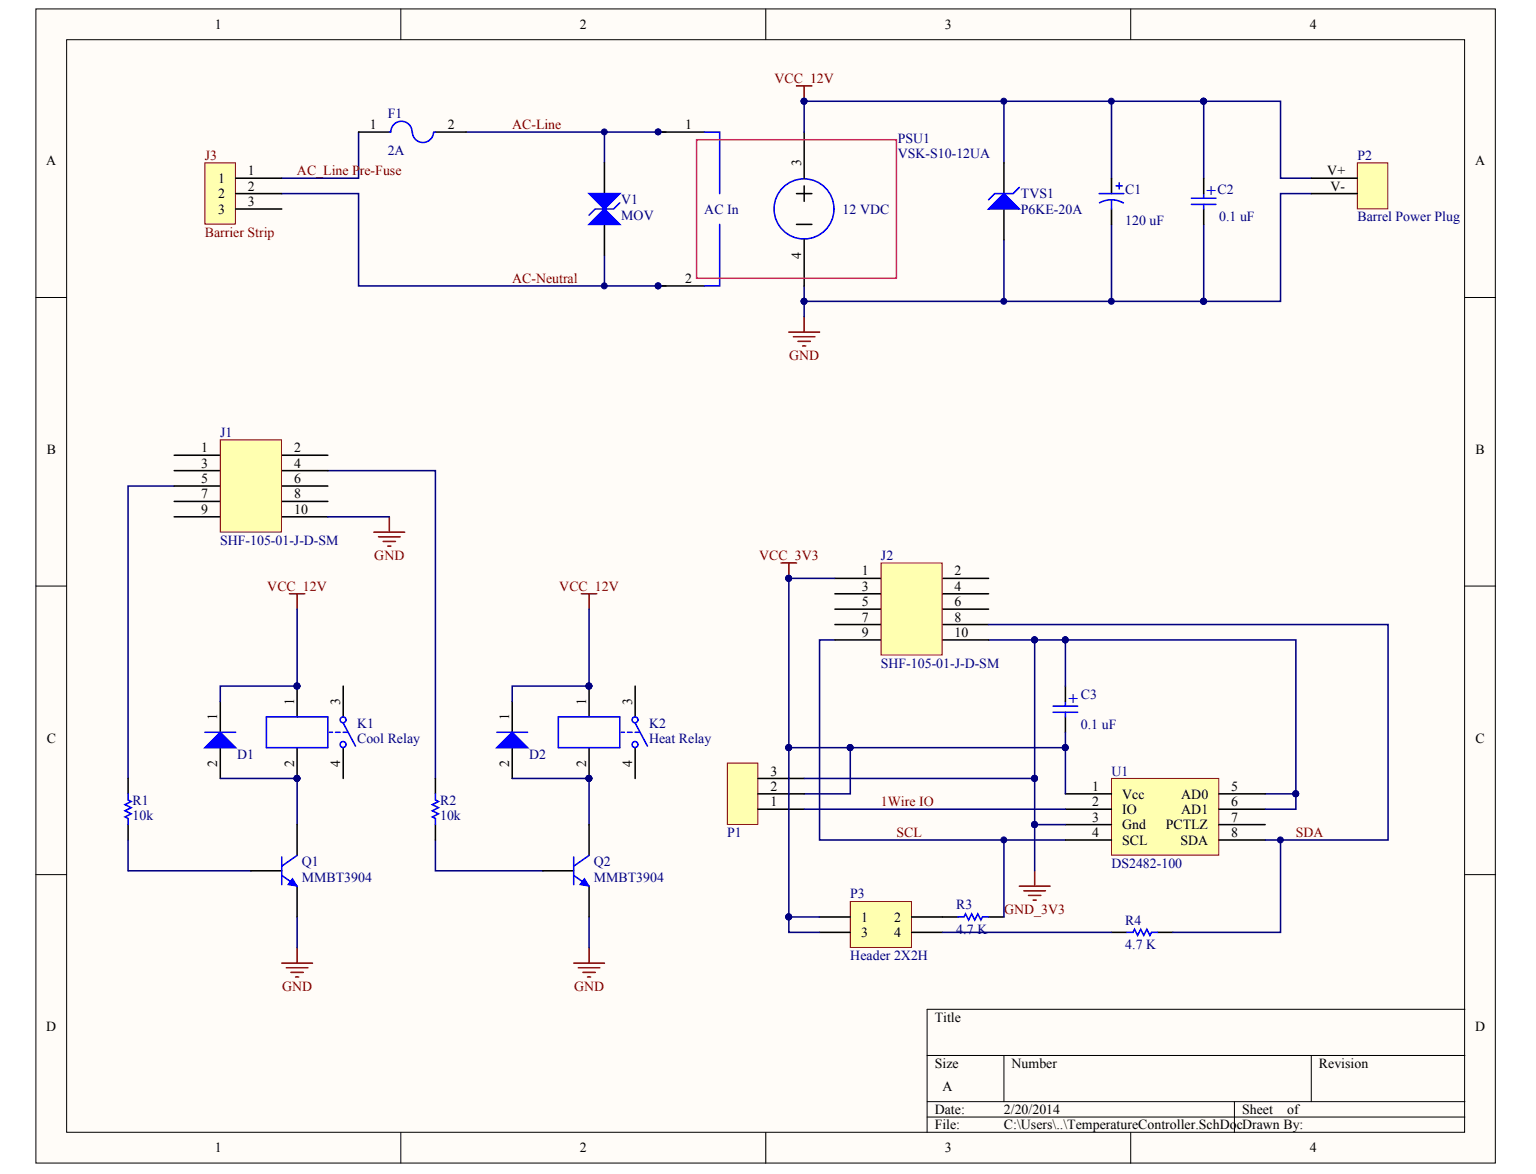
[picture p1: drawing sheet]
# Altium project TemperatureController.PrjPcb
1 sheet, 24 parts. Net scope: global (net labels, ports and power ports of the same name join across sheets).
Board file: TemperatureController.PcbDoc

## Sheet TemperatureController.SchDoc: Fermentor Temperature Controller
size A; Engineer: James L. Haynes

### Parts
C1  value 120 uF  [CAPAxial680X1220_VERT]  (hidden comment: Capacitor, Polarized Axial)
C2  value 0.1 uF  [0805 [2012]]  (hidden comment: Bypass Cap)
C3  value 0.1 uF  [0805 [2012]]  (hidden comment: Bypass Cap)
D1  SMD Diode  [Diode (3mm X 1mm X 4.65mm) SMD]  (value not drawn)
D2  SMD Diode  [Diode (3mm X 1mm X 4.65mm) SMD]  (value not drawn)
F1  value 2A  [Off Board Connector]  (hidden comment: Panel Mount Fuze)
J1  SHF-105-01-J-D-SM  [Samtec SHF-105-01-J-D-SM]
J2  SHF-105-01-J-D-SM  [Samtec SHF-105-01-J-D-SM]
J3  Barrier Strip  [Molex 3 Pos Barrier Strip]
K1  Cool Relay  [Omron G5CA-1A-TP]
K2  Heat Relay  [Omron G5CA-1A-TP]
P1  1x3 Header  [1x3 Pos Header]  (value not drawn)
P2  Barrel Power Plug  [Power Plug]
P3  Header 2X2H  [HDR2X2H]
PSU1  VSK-S10-12UA  [VSK-S10-12UA]
Q1  MMBT3904  [SOT-23]
Q2  MMBT3904  [SOT-23]
R1  10k  [RES_0805]
R2  10k  [RES_0805]
R3  4.7 K  [RES_0805]
R4  4.7 K  [RES_0805]
TVS1  P6KE-20A  [DIODE Axial 400 mil]
U1  DS2482-100  [DS2482-100]
V1  MOV  [Varistor_7.62and10mm]

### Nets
GND: C1.2 C2.2 J1.10 P2.V- PSU1.4 Q1.1(E) Q2.1(E) TVS1.1(A)
GND_3V3: C3.1 J2.10 P1.3 U1.3(Gnd) U1.5(AD0) U1.6(AD1)
VCC_3V3: C3.2 J2.1 P1.2 P3.1 P3.3 U1.1(Vcc)
VCC_12V: C1.1 C2.1 D1.1 D2.1 K1.1 K2.1 P2.V+ PSU1.3 TVS1.2(K)
1Wire IO: P1.1 U1.2(IO)
AC-Line: F1.2 PSU1.1 V1.2(K)
AC-Neutral: J3.2 PSU1.2 V1.1(A)
AC_Line Pre-Fuse: F1.1 J3.1
SCL: J2.9 R3.2 U1.4(SCL)
SDA: J2.8 R4.1 U1.8(SDA)
NetD1_2: D1.2 K1.2 Q1.3(C)
NetD2_2: D2.2 K2.2 Q2.3(C)
NetJ1_4: J1.4 R2.2
NetJ1_5: J1.5 R1.2
NetP3_2: P3.2 R3.1
NetP3_4: P3.4 R4.2
NetQ1_2: Q1.2(B) R1.1
NetQ2_2: Q2.2(B) R2.1

Not connected (* = marked no-connect by the designer): J1 1 2 3 6 7 8 9; J2 2 3 4 5 6 7; J3 3; K1 3 4; K2 3 4; U1 7(PCTLZ)
